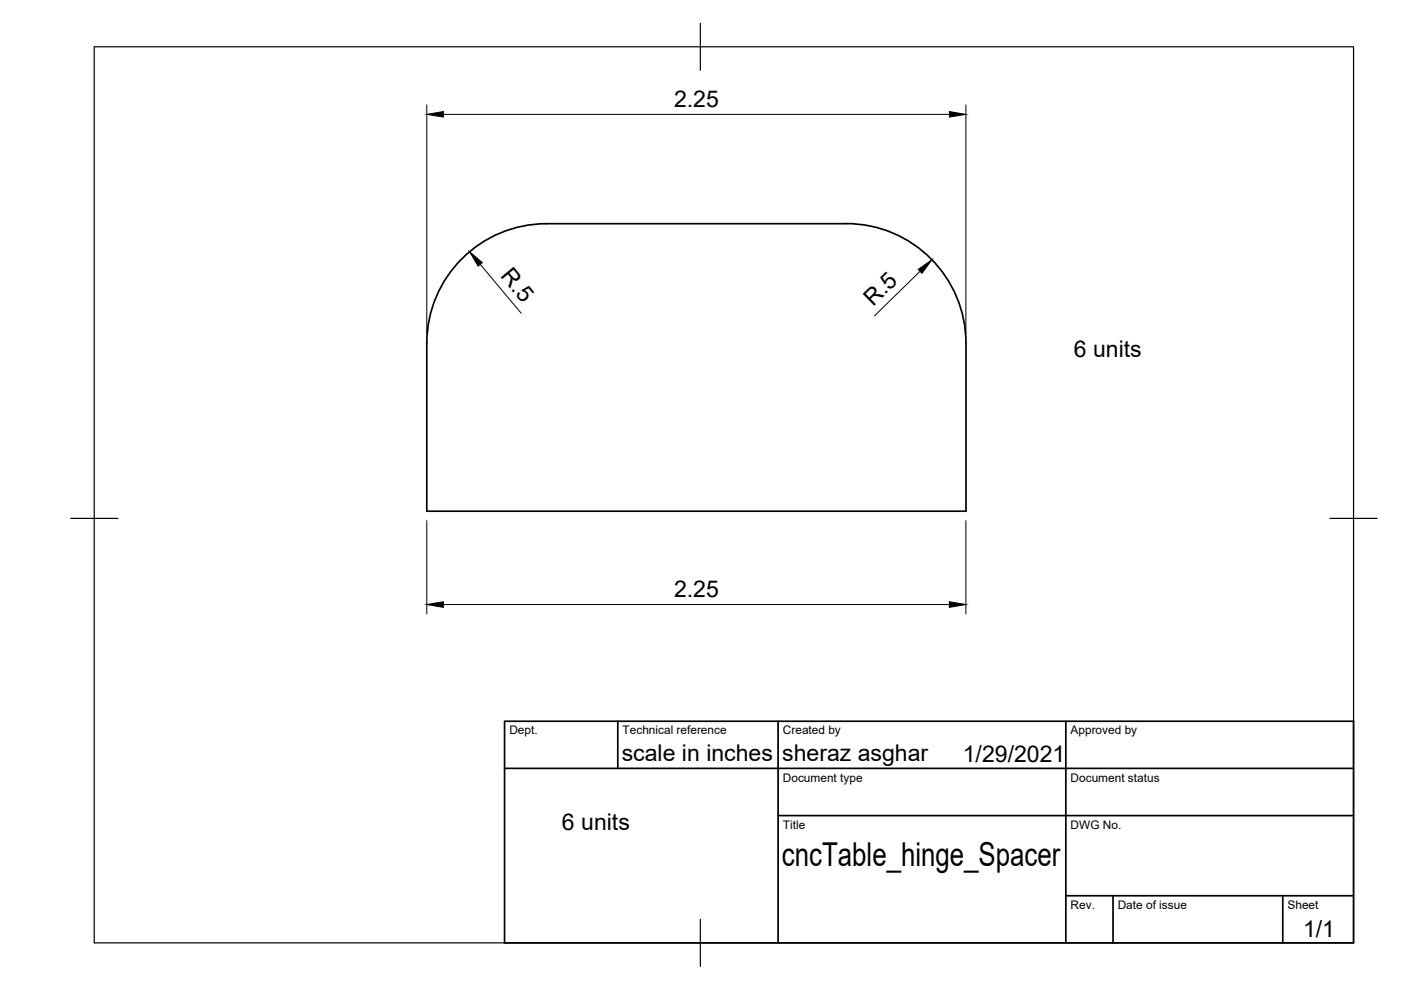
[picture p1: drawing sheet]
<svg xmlns="http://www.w3.org/2000/svg" width="297mm" height="210mm" viewBox="0 0 297 210" stroke-linecap="round" stroke-linejoin="round" font-family="sans-serif">
<!-- layer: Visible -->
<path d="M115.9 47.4h63.5M179.4 47.4a25.4 25.4 0 0 1 25.4 25.4v35.6h-114.3v-35.6a25.4 25.4 0 0 1 25.4-25.4" fill="none" stroke="#000" stroke-width=".36"/>
<!-- layer: Border -->
<path d="M20 9.9h267v190h-267zM148.5 4.9v10M15 109.9h10M282 109.9h10M148.5 194.9v10" fill="none" stroke="#000" stroke-width=".25"/>
<!-- layer: TitleBlock -->
<path d="M107 152.9h180v47h-180zM131 152.9v10M165 152.9v47M226 152.9v47M107 162.9h180M165 172.9h122M226 189.9h61M236 189.9v10M272 189.9v10" fill="none" stroke="#000" stroke-width=".36"/>
<!-- layer: Dimensions -->
<path d="M90.5 22.2v48.6M94 24.2h107.3M204.8 22.2v48.6M101.8 56l8.7 10.4M195.1 57.5l-9.7 9.5M90.5 110.4v19.8M204.8 110.4v19.8M94 128.2h107.3" fill="none" stroke="#000" stroke-width=".21"/>
<path d="M90.5 24.2l3.5-.5v1.1zM201.3 23.7l3.5 .5-3.5 .6zM99.6 53.4l2.7 2.3-.9 .7zM194.7 57.1l2.9-2-2.1 2.8zM90.5 128.2l3.5-.6v1.2zM201.3 127.6l3.5 .6-3.5 .6z" fill="#000" stroke="#000" stroke-width=".21"/>
<text font-size="7" x="165.8" y="183.5">cncTable_hinge_Spacer</text>
<g font-size="4.9">
<text x="142.9" y="22.7">2.25</text>
<text x="106" y="58.6" transform="rotate(50 106 58.6)">R.5</text>
<text x="185.1" y="65.1" transform="rotate(-44 185.1 65.1)">R.5</text>
<text x="227.7" y="75.8">6 units</text>
<text x="142.9" y="126.6">2.25</text>
<text x="131.8" y="161.4">scale in inches</text>
<text x="165.8" y="161.4">sheraz asghar</text>
<text x="204.1" y="161.5">1/29/2021</text>
<text x="119.1" y="176">6 units</text>
<text x="276.3" y="198.6">1/1</text>
</g>
<g font-size="2.5">
<text x="108" y="155.7">Dept.</text>
<text x="132" y="155.7">Technical reference</text>
<text x="166" y="155.7">Created by</text>
<text x="227" y="155.7">Approved by</text>
<text x="166" y="165.7">Document type</text>
<text x="227" y="165.7">Document status</text>
<text x="166" y="175.7">Title</text>
<text x="227" y="175.7">DWG No.</text>
<text x="227" y="192.7">Rev.</text>
<text x="237" y="192.7">Date of issue</text>
<text x="273" y="192.7">Sheet</text>
</g>
</svg>
